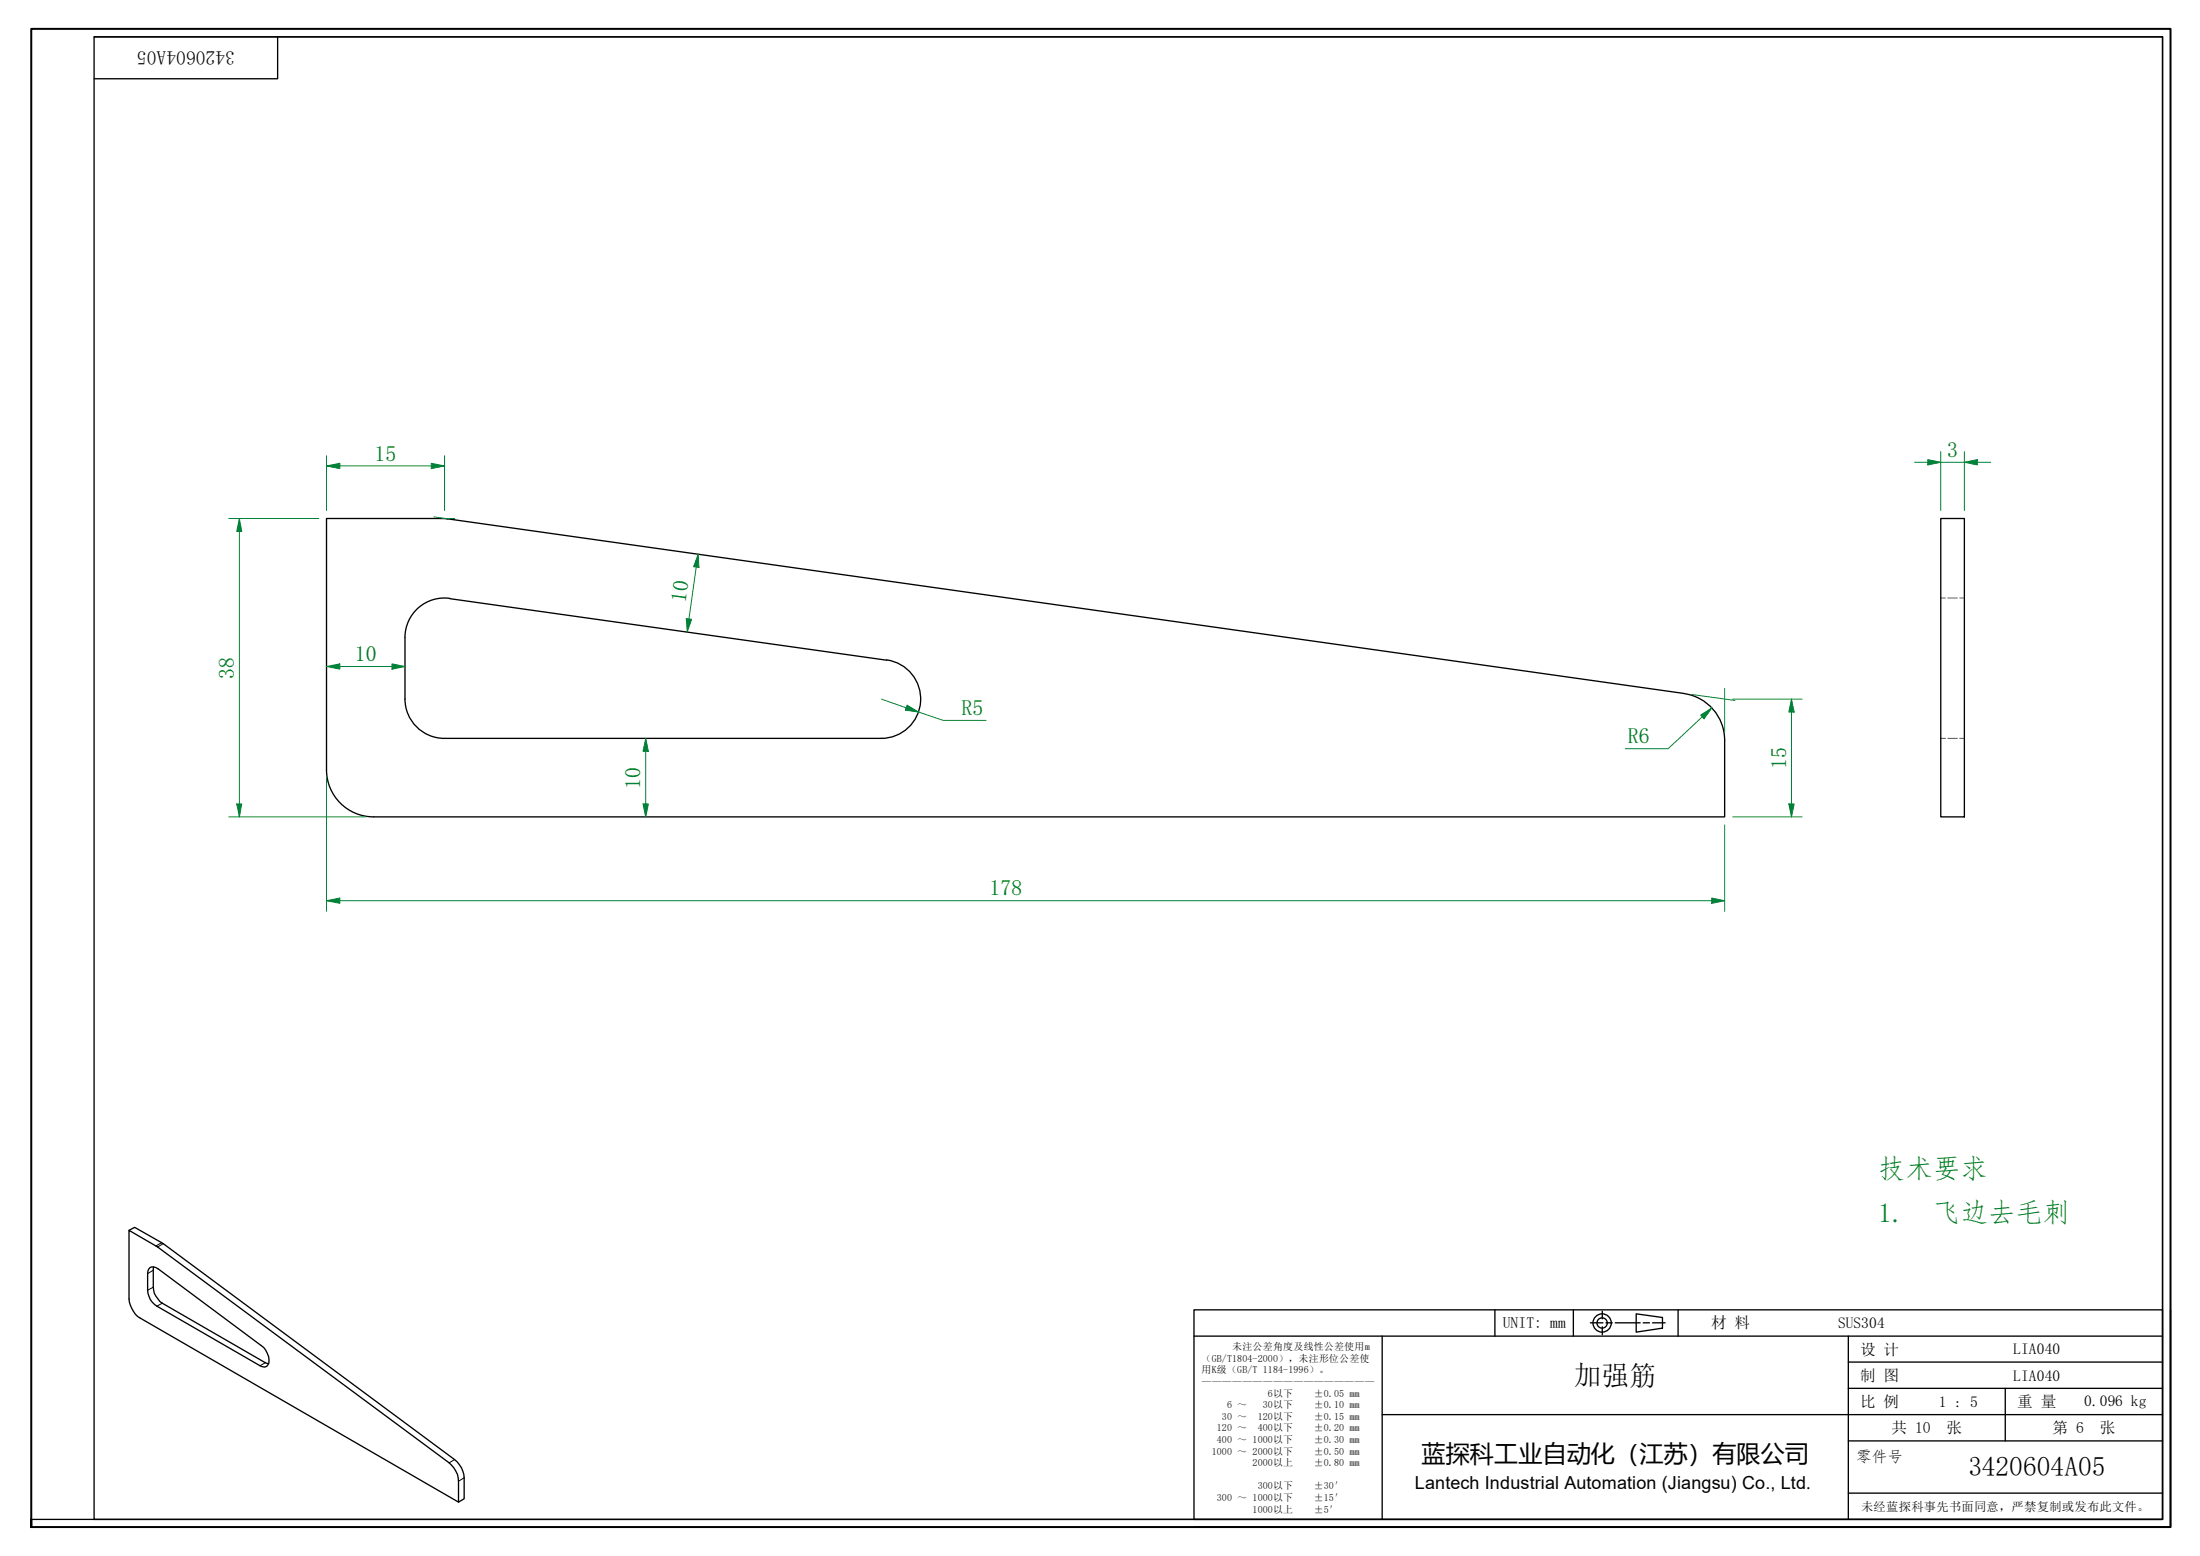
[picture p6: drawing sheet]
<svg xmlns="http://www.w3.org/2000/svg" width="420mm" height="297mm" viewBox="0 0 420 297" stroke-linecap="round" stroke-linejoin="round" font-family="sans-serif">
<g fill="none" stroke="#000" stroke-width=".25">
<path d="M84.2 99l1.3 .1M84.3 99h-21.9v48M85.5 99l236.1 33.4M370.6 99h4.6v56.9h-4.6zM85.9 114.3l83.5 11.7M85.9 114.2a7.5 7.5 0 0 0-8.6 7.5v11.7a7.5 7.5 0 0 0 7.6 7.6h83.4M169.4 126a7.5 7.5 0 0 1 6.4 8 7.5 7.5 0 0 1-7.5 7M321.6 132.4a9 9 0 0 1 7.8 8.9M62.4 147a9 9 0 0 0 8.9 8.9M329.4 141.3v14.6h-258M24.6 234.9l5.5 3.1 55.7 41.3a4.9 4.9 0 0 1 1.8 3.5v4l-60.8-35.2a4.9 4.9 0 0 1-2.2-3.6zM24.6 234.9l1.1-.6 5.5 3.1 55.6 41.2a4.7 4.7 0 0 1 1.8 3.5v4l-1 .7"/>
<path d="M28.6 242a1.46 1.46 0 0 1 1.6 .2l19.6 14.6a3.8 3.8 0 0 1 1.6 3.3 1 1 0 0 1-.7 .9 1 1 0 0 1-1-.3l-19.7-11.3a3.6 3.6 0 0 1-1.8-3.1v-3.2l.1-.5zM29.3 241.9v3.8a4 4 0 0 0 1.7 3.1l19.7 11.3 .6 .2"/>
</g>
<path d="M370.6 114.2h.9M372 114.2h1.8M374.3 114.2h.9M370.6 141h.9M372 141h1.8M374.3 141h.9" fill="none" stroke="#00f" stroke-width=".19"/>
<path d="M30.9 237.2l-1.1 .7M31.2 237.4l-1.1 .6M29.3 242.5l-1.1 .6M29.3 245.7l-1.1 .6M31 248.8l-1 .6M50.7 260.1l-1 .6M86.8 278.6l-1 .7M88.6 282.1l-1 .7" fill="none" stroke="#000" stroke-width=".19"/>
<path d="M6 291.5v-1.4v1.4M6 290.1v-284.6h408.5v286h-408.5" fill="none" stroke="#000" stroke-width=".38"/>
<path d="M18 7h395v283.1h-395zM18 7h395M53 7v8h-35M413 7v283.1h-407" fill="none" stroke="#000" stroke-width=".25"/>
<g fill="none" stroke="#000" stroke-width=".25">
<path d="M228 250h185v40.1h-185zM228 255.1h185M264 255.1v35M285.5 250v5.1M300.5 250v5.1M303.7 252.5h2.4M306 250.3v1.5M306 253.3v1.5M306.7 252.5h1.2M308.5 252.5h4.7M312.5 250.8l5 .7v2l-5 .8zM313.8 252.5h1.2"/>
<path d="M315.6 252.5h2.4M320.5 250v5.1M353 255.1v35M414.5 250v41.5h-186.5M264 270.1h149M353 275.1h60M353 265h60M353 260h60M383 265v10.1M353 285h60"/>
<circle cx="306" cy="252.6" r="1.75"/>
<circle cx="306" cy="252.6" r=".98"/>
</g>
<path d="M62.4 171.9h2.5" fill="none" stroke="#00803f" stroke-width=".19"/>
<path d="M62.4 171.9l2.5-.5v1.1z" fill="#00803f"/>
<path d="M62.4 171.9l2.5-.5v1.1zM326.9 171.9h2.5" fill="none" stroke="#00803f" stroke-width=".19"/>
<path d="M326.9 171.4l2.5 .5-2.5 .6z" fill="#00803f"/>
<path d="M45.7 153.5v2.4M62.4 148.4v25.6M329.4 157.5v16.5M64.9 171.9h262M326.9 171.4l2.5 .5-2.5 .6z" fill="none" stroke="#00803f" stroke-width=".19"/>
<path d="M45.2 153.5h1l-.5 2.4z" fill="#00803f"/>
<path d="M45.7 99v2.5M45.2 153.5h1l-.5 2.4z" fill="none" stroke="#00803f" stroke-width=".19"/>
<path d="M45.7 99l.5 2.5h-1z" fill="#00803f"/>
<path d="M43.7 99h17.2M45.7 99l.5 2.5h-1zM45.7 101.5v52M43.7 155.9h26.1M123.3 153.5v2.4" fill="none" stroke="#00803f" stroke-width=".19"/>
<path d="M122.8 153.5h1l-.5 2.4z" fill="#00803f"/>
<path d="M122.8 153.5h1l-.5 2.4zM123.3 141v2.4" fill="none" stroke="#00803f" stroke-width=".19"/>
<path d="M123.3 141l.5 2.4h-1z" fill="#00803f"/>
<path d="M62.4 127.2h2.5M123.3 141l.5 2.4h-1zM123.3 143.4v10.1" fill="none" stroke="#00803f" stroke-width=".19"/>
<path d="M62.4 127.2l2.5-.5v1z" fill="#00803f"/>
<path d="M62.4 127.2l2.5-.5v1zM74.9 127.2h2.4" fill="none" stroke="#00803f" stroke-width=".19"/>
<path d="M74.9 126.7l2.4 .5-2.4 .5z" fill="#00803f"/>
<path d="M131.6 118.2l-.3 2.4M64.9 127.2h10M74.9 126.7l2.4 .5-2.4 .5z" fill="none" stroke="#00803f" stroke-width=".19"/>
<path d="M131.1 118.1l1 .1-.8 2.4z" fill="#00803f"/>
<path d="M131.1 118.1l1 .1-.8 2.4zM133.3 105.8l-.3 2.5" fill="none" stroke="#00803f" stroke-width=".19"/>
<path d="M133.3 105.8l.2 2.5-1-.1z" fill="#00803f"/>
<path d="M62.4 88.9h2.5M133 108.3l-1.4 9.9M133.3 105.8l.2 2.5-1-.1z" fill="none" stroke="#00803f" stroke-width=".19"/>
<path d="M62.4 88.9l2.5-.5v1.1z" fill="#00803f"/>
<path d="M62.4 88.9l2.5-.5v1.1zM82.4 88.9h2.5" fill="none" stroke="#00803f" stroke-width=".19"/>
<path d="M82.4 88.4l2.5 .5-2.5 .6z" fill="#00803f"/>
<path d="M62.4 87v10.5M64.9 88.9h17.5M82.4 88.4l2.5 .5-2.5 .6zM82.9 98.7l2 .3h2M84.9 87v10.5M342.1 153.5v2.4" fill="none" stroke="#00803f" stroke-width=".19"/>
<path d="M341.6 153.5h1l-.5 2.4z" fill="#00803f"/>
<path d="M342.1 133.5v2.4M341.6 153.5h1l-.5 2.4z" fill="none" stroke="#00803f" stroke-width=".19"/>
<path d="M342.1 133.5l.5 2.4h-1z" fill="#00803f"/>
<path d="M323.1 132.6l8.2 1.1M327 135.1l-1.9 1.7M329.4 131.4v8.3M330.9 133.5h13.3M342.1 133.5l.5 2.4h-1zM342.1 135.9v17.6M330.9 155.9h13.3" fill="none" stroke="#00803f" stroke-width=".19"/>
<path d="M324.8 136.5l2.2-1.4-1.6 2.1z" fill="#00803f"/>
<path d="M173 135.1l2.5 .8M324.8 136.5l2.2-1.4-1.6 2.1zM325.1 136.8l-6.5 6.1h-8.2" fill="none" stroke="#00803f" stroke-width=".19"/>
<path d="M173.2 134.6l2.3 1.3-2.6-.3z" fill="#00803f"/>
<path d="M368.2 88.3h2.4M168.3 133.5l4.7 1.6M173.2 134.6l2.3 1.3-2.6-.3zM175.5 135.9l4.6 1.6h8.2" fill="none" stroke="#00803f" stroke-width=".19"/>
<path d="M368.2 87.7l2.4 .6-2.4 .5z" fill="#00803f"/>
<path d="M368.2 87.7l2.4 .6-2.4 .5zM375.2 88.3h2.4" fill="none" stroke="#00803f" stroke-width=".19"/>
<path d="M375.2 88.3l2.4-.6v1.1z" fill="#00803f"/>
<path d="M365.6 88.3h2.6M370.6 88.3h4.6M370.6 86.2v11.3M375.2 88.3l2.4-.6v1.1zM375.2 86.2v11.3M377.6 88.3h2.6" fill="none" stroke="#00803f" stroke-width=".19"/>
<g font-size="5.2" fill="#008000">
<text x="358.7" y="225">技术要求</text>
<text x="358.7" y="233.3">1.</text>
<text x="369.2" y="233.3">飞边去毛刺</text>
</g>
<g font-size="5.2">
<text x="300.6" y="264.4">加强筋</text>
<text x="375.9" y="281.9">3420604A05</text>
</g>
<text font-size="4.6" x="271.5" y="279">蓝探科工业自动化（江苏）有限公司</text>
<g font-size="4.2" fill="#008000">
<text x="71.5" y="87.9">15</text>
<text x="371.9" y="87.2">3</text>
<text x="130.9" y="115.2" transform="rotate(-82 130.9 115.2)">10</text>
<text x="44.6" y="129.5" transform="rotate(-90 44.6 129.5)">38</text>
<text x="67.8" y="126.2">10</text>
<text x="183.6" y="136.5">R5</text>
<text x="310.9" y="141.9">R6</text>
<text x="341.1" y="146.8" transform="rotate(-90 341.1 146.8)">15</text>
<text x="122.2" y="150.5" transform="rotate(-90 122.2 150.5)">10</text>
<text x="189" y="170.9">178</text>
</g>
<text font-size="3.7" x="44.8" y="9.7" transform="rotate(180 44.8 9.7)">3420604A05</text>
<text font-size="3.4" x="270.2" y="284.2">Lantech Industrial Automation (Jiangsu) Co., Ltd.</text>
<g font-size="3">
<text x="287" y="253.5">UNIT: mm</text>
<text x="326.8" y="253.6">材 料</text>
<text x="351" y="253.5">SUS304</text>
<text x="355.3" y="263.6">制 图</text>
<text x="355.3" y="258.6">设 计</text>
<text x="384.5" y="258.6">LIA040</text>
<text x="384.5" y="263.6">LIA040</text>
<text x="355.3" y="268.6">比 例</text>
<text x="370.3" y="268.5">1 : 5</text>
<text x="385.3" y="268.7">重 量</text>
<text x="398" y="268.4">0.096 kg</text>
<text x="361.3" y="273.6">共 10</text>
<text x="371.7" y="273.6">张</text>
<text x="392" y="273.6">第 6</text>
<text x="401" y="273.6">张</text>
<text x="354.5" y="279.1">零件号</text>
</g>
<text font-size="2.3" x="355.5" y="288.4">未经蓝探科事先书面同意，严禁复制或发布此文件。</text>
<g font-size="1.9">
<text x="235.3" y="257.7">未注公差角度及线性公差使用m</text>
<text x="229.5" y="260">（GB/T1804-2000），未注形位公差使</text>
<text x="229.5" y="262.2">用K级（GB/T 1184-1996）。</text>
<text x="229.5" y="264.4">—————————————————</text>
<text x="234.4" y="268.8">6 ～</text>
<text x="241.2" y="268.8">30以下</text>
<text x="242.1" y="266.6">6以下</text>
<text x="250.9" y="266.6">±0.05 mm</text>
<text x="250.9" y="268.8">±0.10 mm</text>
<text x="232.4" y="273.2">120 ～</text>
<text x="232.4" y="275.4">400 ～ 1000以下</text>
<text x="233.4" y="271.1">30 ～</text>
<text x="240.2" y="271.1">120以下</text>
<text x="240.2" y="273.2">400以下</text>
<text x="250.9" y="271.1">±0.15 mm</text>
<text x="250.9" y="273.2">±0.20 mm</text>
<text x="250.9" y="275.4">±0.30 mm</text>
<text x="231.5" y="277.7">1000 ～ 2000以下</text>
<text x="239.2" y="279.9">2000以上</text>
<text x="250.9" y="277.7">±0.50 mm</text>
<text x="250.9" y="279.9">±0.80 mm</text>
<text x="232.4" y="286.6">300 ～ 1000以下</text>
<text x="240.2" y="284.3">300以下</text>
<text x="250.9" y="284.3">±30′</text>
<text x="250.9" y="286.6">±15′</text>
<text x="239.2" y="288.8">1000以上</text>
<text x="250.9" y="288.8">±5′</text>
</g>
</svg>
